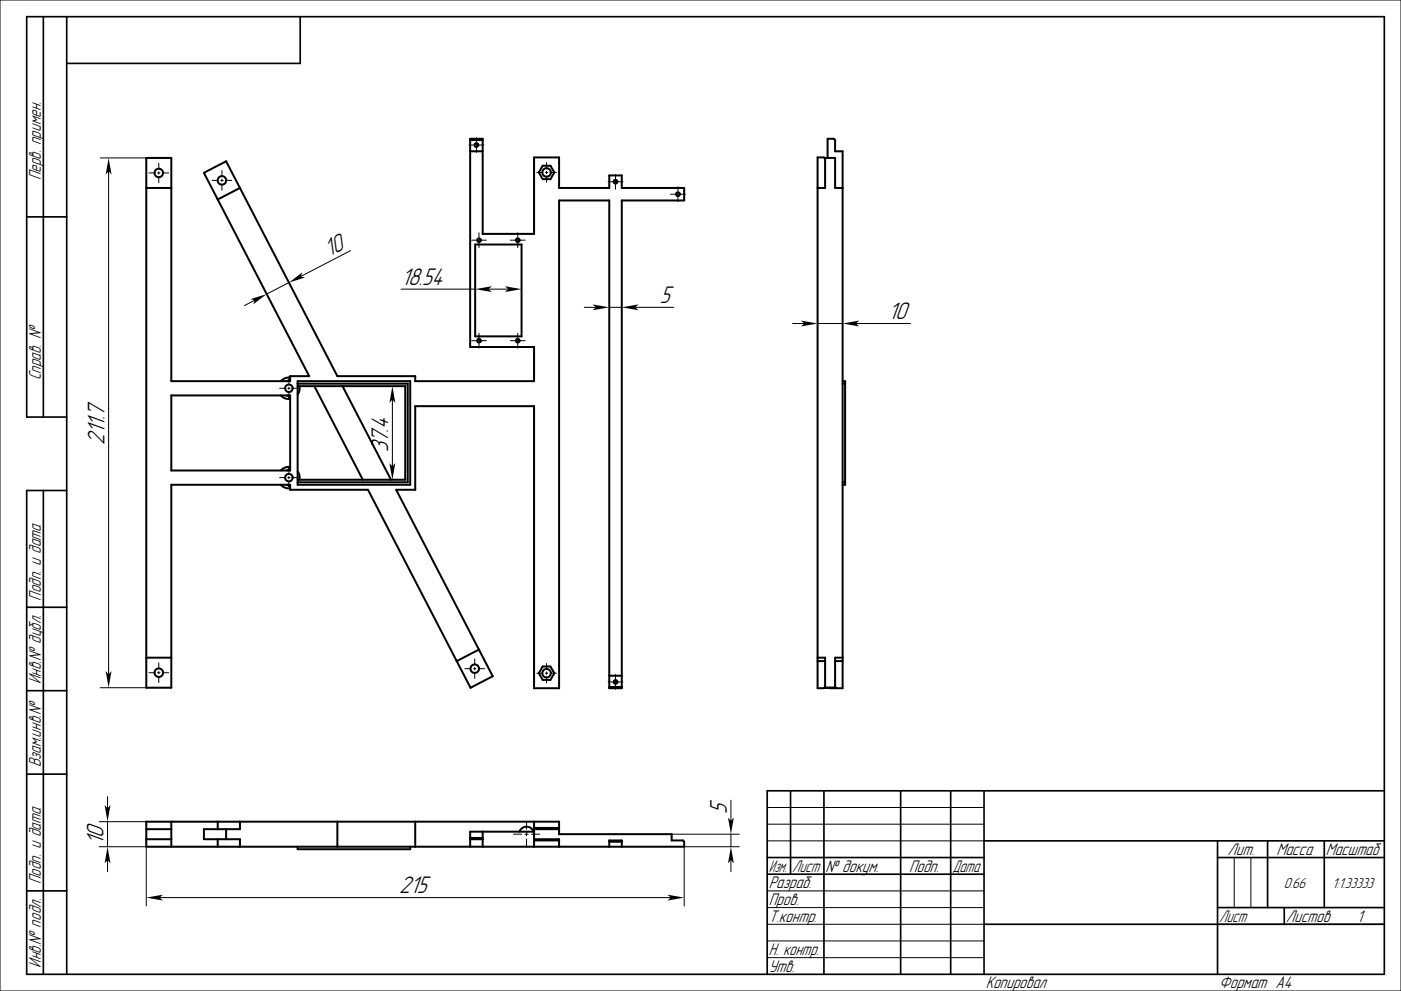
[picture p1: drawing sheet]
<svg xmlns="http://www.w3.org/2000/svg" width="420mm" height="297mm" viewBox="0 0 420 297" stroke-linecap="round" stroke-linejoin="round" font-family="sans-serif">
<g fill="none" stroke="#000" stroke-width=".3">
<path d="M0 0h420v297h-420zM30.1 47.3h13.8M32.6 51.3v150.8M44.7 51.8h1.8M47.2 51.8h.8M47.6 48.9v1.8M47.6 51.5v.7M47.6 52.9v1.9M48.7 51.8h1.8M63.6 54.1h1.8M66.2 54.1h.7M66.5 51.1v1.9"/>
<path d="M66.5 53.7v.7M66.5 55.2v1.8M67.6 54.1h1.9M140.6 43.5h1.4M142.5 43.5h.6M142.8 41.2v1.4M142.8 43.2v.5M142.8 44.3v1.4M143.7 43.5h1.4M160.9 51.7h1.9M163.5 51.7h.7M163.9 48.7v1.9"/>
<path d="M163.9 51.3v.7M163.9 52.8v1.8M165 51.7h1.8M182.3 54.5h1.4M184.2 54.5h.6M184.5 52.2v1.4M184.5 54.2v.5M184.5 55.3v1.4M185.4 54.5h1.4M201 58.2h1.4M203 58.2h.5M203.2 56v1.4"/>
<path d="M203.2 57.9v.6M203.2 59v1.4M204.1 58.2h1.4M105.1 75.1l-14.9 7.7M141.4 72h1.4M143.3 72h.6M143.6 69.8v1.4M143.6 71.7v.6M143.6 72.8v1.4M144.4 72h1.4M153 72h1.4M154.9 72h.6"/>
<path d="M155.2 69.8v1.4M155.2 71.7v.6M155.2 72.8v1.4M156 72h1.4M76.4 90l-3.1 1.6M86.6 84.7l-6.6 3.4M120.2 86.7h22.2M143.6 99.9v1.4M146.4 86.7h6M155.2 99.9v1.4M175.1 92.1h3.5M182.6 92.1h3.8"/>
<path d="M190.4 92.1h11.6M237.6 97h3.5M245.1 97h7.5M256.6 97h16.4M83.8 116.4h1.8M86.3 116.4h.7M86.6 113.6v1.7M86.6 116v.7M86.6 117.4v1.8M87.7 116.4h1.7M117.6 119.7v20.1M141.4 102.1h1.4"/>
<path d="M143.3 102.1h.6M143.6 101.8v.6M143.6 102.9v1.4M144.4 102.1h1.4M153 102.1h1.4M154.9 102.1h.6M155.2 101.8v.6M155.2 102.9v1.4M156 102.1h1.4M83.8 143.1h1.8M86.3 143.1h.7M86.6 140.4v1.7"/>
<path d="M86.6 142.8v.7M86.6 144.2v1.7M87.7 143.1h1.7M47.6 198.7v1.8M142.3 197.5v1.8M163.9 198.8v1.9M30.1 206.1h13.8M44.7 201.6h1.8M47.2 201.6h.8M47.6 201.2v.8M47.6 202.7v1.8M48.7 201.6h1.8"/>
<path d="M139.4 200.4h1.8M141.9 200.4h.8M142.3 200v.8M142.3 201.5v1.8M143.4 200.4h1.9M160.9 201.8h1.9M163.5 201.8h.7M163.9 201.4v.7M163.9 202.9v1.8M165 201.8h1.8M182.3 204.4h1.4M184.2 204.4h.6"/>
<path d="M184.5 202.2v1.3M184.5 204.1v.6M184.5 205.2v1.4M185.4 204.4h1.4M32.2 238.8v3.5M219.1 239.8v6.2M29.7 253.8h42.2M29.7 246.3h42.2M32.2 246.3v7.5M32.2 257.8v3.5M43.9 251.5v20M153.9 250h2.5"/>
<path d="M157.4 250h.9M157.9 246.1v2.4M157.9 249.5v1M157.9 251.5v2.4M159.3 250h2.5M201.4 250h20.2M219.1 250v3.8M219.1 257.8v3.5M221.6 253.8h-16.5v17.7M230 252h65M230 242h65M230 247h65"/>
<path d="M370 257v15M375 257v15M47.9 269h153.2M230 277h65M230 267h65M230 272h65M365 277h50M230 282h65M230 287h65"/>
</g>
<g fill="none" stroke="#000" stroke-width=".5">
<path d="M13 5v120M20 5v287M90 5v14h-70M8 65h12M20 125h-12v-120h407v287h-407v-145h12M13 147v145M8 182h12M8 207h12M8 232h12M237 237v25M247 237v55M270 237v55"/>
<path d="M285 237v55M295 237v55M415 237h-185v55M230 257h65M295 252h120M365 257h50M365 252v40M380 252v20M397 252v20M8 267h12M230 262h65M295 277h120"/>
<path d="M365 272h50M385 272v5"/>
</g>
<g fill="none" stroke="#000" stroke-width=".6">
<path d="M43.9 56.3h7.5M65.3 59.8l27.4 52.9h-5.7v1.5h-35.6v-66.9h-7.5v158.8h7.5v-60.8h35.6v1.5h23.3l26.6 51.3M71.9 56.3l29.2 56.4h23.4v1.5h35.6v-10.2h-19.2v-62.4h3.8v28.5h15.4v-22.9h7.5v9.1h15v-3.7h3.8v3.7h18.7v3.8h-18.7v146.2h-3.8v-146.2h-15v146.2h-7.5v-84.6h-35.6v25.1h-5.7l24.8 47.9M71.9 56.3l-4.1-8-6.7 3.5 4.2 8M71.9 56.3l-6.6 3.5M140.9 42h3.8M140.9 45.3h3.8M162.7 49.7h2.3l1.2 2-1.2 2h-2.3l-1.2-2zM245.1 56.3h2.3v-9h3v9h2.2M247.4 47.6l-.4-.4h-1.9v159.1h1.9l.4-.4M248.1 47.3v-5.7h1.9l.4 .4v3.3h2.2v161h-1.9l-.3-.4M142.4 73.3h14v27.5h-14z"/>
<path d="M51.4 118.5h35.6v22.5h-35.6zM84.2 118.5l1.2 .9 1.6 .2M86 118.5l.6 .3 .4-.2M87 113.2l-1.6 .2-1.2 .8M87 114.1l-.4-.2-.6 .3M89.2 115.7h32.3v28.1h-32.3M89.2 114.2h33.8v31.1h-33.8zM89.2 115h33v29.5h-33M89.8 115.7l-.1 1.4-.5 1.1M94.2 115.7l14.6 28.1M102.7 115.7l14.5 28.1M252.6 114.2h.8v31.1h-.8"/>
<path d="M252.6 115h.8M87 139.9l-1.6 .3-1.2 .8M84.2 145.3l1.2 .8 1.6 .2M86 145.3l.6 .3 .4-.2M87 140.9l-.4-.2-.6 .3M89.2 141.3l.6 1.2v1.3M252.6 144.5h.8M43.9 197.1h7.5M143.6 194.7l4.1 8-6.6 3.4-4.2-8M143.6 194.7l-6.7 3.4M162.7 199.7h2.3l1.2 2.1-1.2 2h-2.3l-1.2-2zM245.1 197.1h2.3v9h3v-9h2.2"/>
<path d="M245.1 198.1h2.3M250.4 198.1h2.2M182.6 205.9h3.8M182.6 202.5h3.8M250.5 206.1l-.1 .2-1.5-.2M43.9 246.3h123.7v3.7h33.8v1.9h3.3l.4 .4v1.5h-161.2zM43.9 248.5h7.5M43.9 251.5h7.5M51.4 246.3v7.5M65.3 246.3v2.2M65.3 251.5v2.3M67.8 248.5v3"/>
<path d="M71.9 246.3v2.2h-10.8v3h10.8v2.3M89.2 253.8v.7h33.8v-.7M101.1 246.3v7.5M124.5 246.3v7.5M140.9 251.5h3.8M140.9 251.1h3.8M144.7 249.3v4.5M155.7 249.3a2.25 2.25 0 0 1 2.2-1.5 2.25 2.25 0 0 1 2.1 1.5M160.1 249.3h-19.2v4.5M160.1 246.3v7.5M160.1 251.5h7.5v2.3M160.1 251.9h7.5"/>
<path d="M160.1 248.5h7.5M160.1 248.1h7.5M182.6 253.8v-1.9h3.8v1.9M182.6 252.3h3.8"/>
<circle cx="47.6" cy="51.8" r="1.28"/>
<circle cx="66.5" cy="54.1" r="1.27"/>
<circle cx="142.8" cy="43.5" r=".56"/>
<circle cx="163.9" cy="51.7" r="1.28"/>
<circle cx="184.5" cy="54.5" r=".56"/>
<circle cx="203.2" cy="58.2" r=".56"/>
<circle cx="143.6" cy="72" r=".55"/>
<circle cx="155.2" cy="72" r=".55"/>
<circle cx="86.6" cy="116.4" r="1.13"/>
<circle cx="143.6" cy="102.1" r=".55"/>
<circle cx="155.2" cy="102.1" r=".55"/>
<circle cx="86.6" cy="143.1" r="1.13"/>
<circle cx="47.6" cy="201.6" r="1.27"/>
<circle cx="142.3" cy="200.4" r="1.27"/>
<circle cx="163.9" cy="201.8" r="1.27"/>
<circle cx="184.5" cy="204.4" r=".56"/>
</g>
<g fill="#000">
<path d="M32.6 47.3l.8 5-.8-1-.9 1z" fill-rule="evenodd"/>
<path d="M75.1 89.7l4.9-1.6-4.1 3.1 .5-1.2z" fill-rule="evenodd"/>
<path d="M86.6 84.7l4-3.1-.4 1.2 1.3 .4z" fill-rule="evenodd"/>
<path d="M142.4 86.7l5-.9-1 .9 1 .8z" fill-rule="evenodd"/>
<path d="M151.4 85.8l5 .9-5 .8 1-.8z" fill-rule="evenodd"/>
<path d="M177.6 91.2l5 .9-5 .9 1-.9z" fill-rule="evenodd"/>
<path d="M186.4 92.1l5-.9-1 .9 1 .9z" fill-rule="evenodd"/>
<path d="M240.1 96.1l5 .9-5 .8 1-.8z" fill-rule="evenodd"/>
<path d="M252.6 97l5-.9-1 .9 1 .8z" fill-rule="evenodd"/>
<path d="M116.8 138.8l.8 1 .9-1-.9 5z" fill-rule="evenodd"/>
<path d="M117.6 115.7l.9 5-.9-1-.8 1z" fill-rule="evenodd"/>
<path d="M31.7 201.1l.9 1 .8-1-.8 5z" fill-rule="evenodd"/>
<path d="M31.4 241.3l.8 1 .9-1-.9 5z" fill-rule="evenodd"/>
<path d="M32.2 253.8l.9 5-.9-1-.8 1z" fill-rule="evenodd"/>
<path d="M218.2 245l.9 1 .9-1-.9 5z" fill-rule="evenodd"/>
<path d="M219.1 253.8l.9 5-.9-1-.9 1z" fill-rule="evenodd"/>
<path d="M43.9 269l5-.9-1 .9 1 .9z" fill-rule="evenodd"/>
<path d="M200.1 268.1l5 .9-5 .9 1-.9z" fill-rule="evenodd"/>
</g>
<g font-size="6.7">
<text x="98.6" y="77.1" transform="rotate(-27 98.6 77.1)">10</text>
<text x="120.2" y="85.4">18.54</text>
<text x="197.8" y="90.9">5</text>
<text x="266.3" y="95.7">10</text>
<text x="31.3" y="133.3" transform="rotate(-90 31.3 133.3)">211.7</text>
<text x="116.4" y="135.6" transform="rotate(-90 116.4 135.6)">37.4</text>
<text x="217.9" y="244" transform="rotate(-90 217.9 244)">5</text>
<text x="31" y="253.4" transform="rotate(-90 31 253.4)">10</text>
<text x="119.7" y="267.8">215</text>
</g>
<g font-size="4.7">
<text x="12.2" y="54" transform="rotate(-90 12.2 54)">Перв. примен.</text>
<text x="12.2" y="114" transform="rotate(-90 12.2 114)">Справ. №</text>
<text x="12.2" y="180" transform="rotate(-90 12.2 180)">Подп. и дата</text>
<text x="12.2" y="205" transform="rotate(-90 12.2 205)">Инв.№ дубл.</text>
<text x="12.2" y="230" transform="rotate(-90 12.2 230)">Взам.инв.№</text>
<text x="368" y="256.2">Лит.</text>
<text x="382.7" y="256.2">Масса</text>
<text x="397.5" y="256.2">Масштаб</text>
<text x="230.5" y="261.3">Изм.</text>
<text x="237.5" y="261.3">Лист</text>
<text x="247.5" y="261.3">№ докум.</text>
<text x="272.5" y="261.3">Подп.</text>
<text x="285.5" y="261.3">Дата</text>
<text x="12.2" y="265" transform="rotate(-90 12.2 265)">Подп. и дата</text>
<text x="230.5" y="266.3">Разраб.</text>
<text x="230.5" y="271.3">Пров.</text>
<text x="230.5" y="276.3">Т.контр.</text>
<text x="365.5" y="276.2">Лист</text>
<text x="385.5" y="276.2">Листов</text>
<text x="406.8" y="276.3">1</text>
<text x="230.5" y="286.3">Н. контр.</text>
<text x="12.2" y="290" transform="rotate(-90 12.2 290)">Инв.№ подл.</text>
<text x="230.5" y="291.3">Утв.</text>
<text x="295.5" y="296.3">Копировал</text>
<text x="365.5" y="296.3">Формат A4</text>
</g>
<g font-size="4">
<text x="384.9" y="266">0.66</text>
<text x="399.4" y="266">1:1.33333</text>
</g>
</svg>
